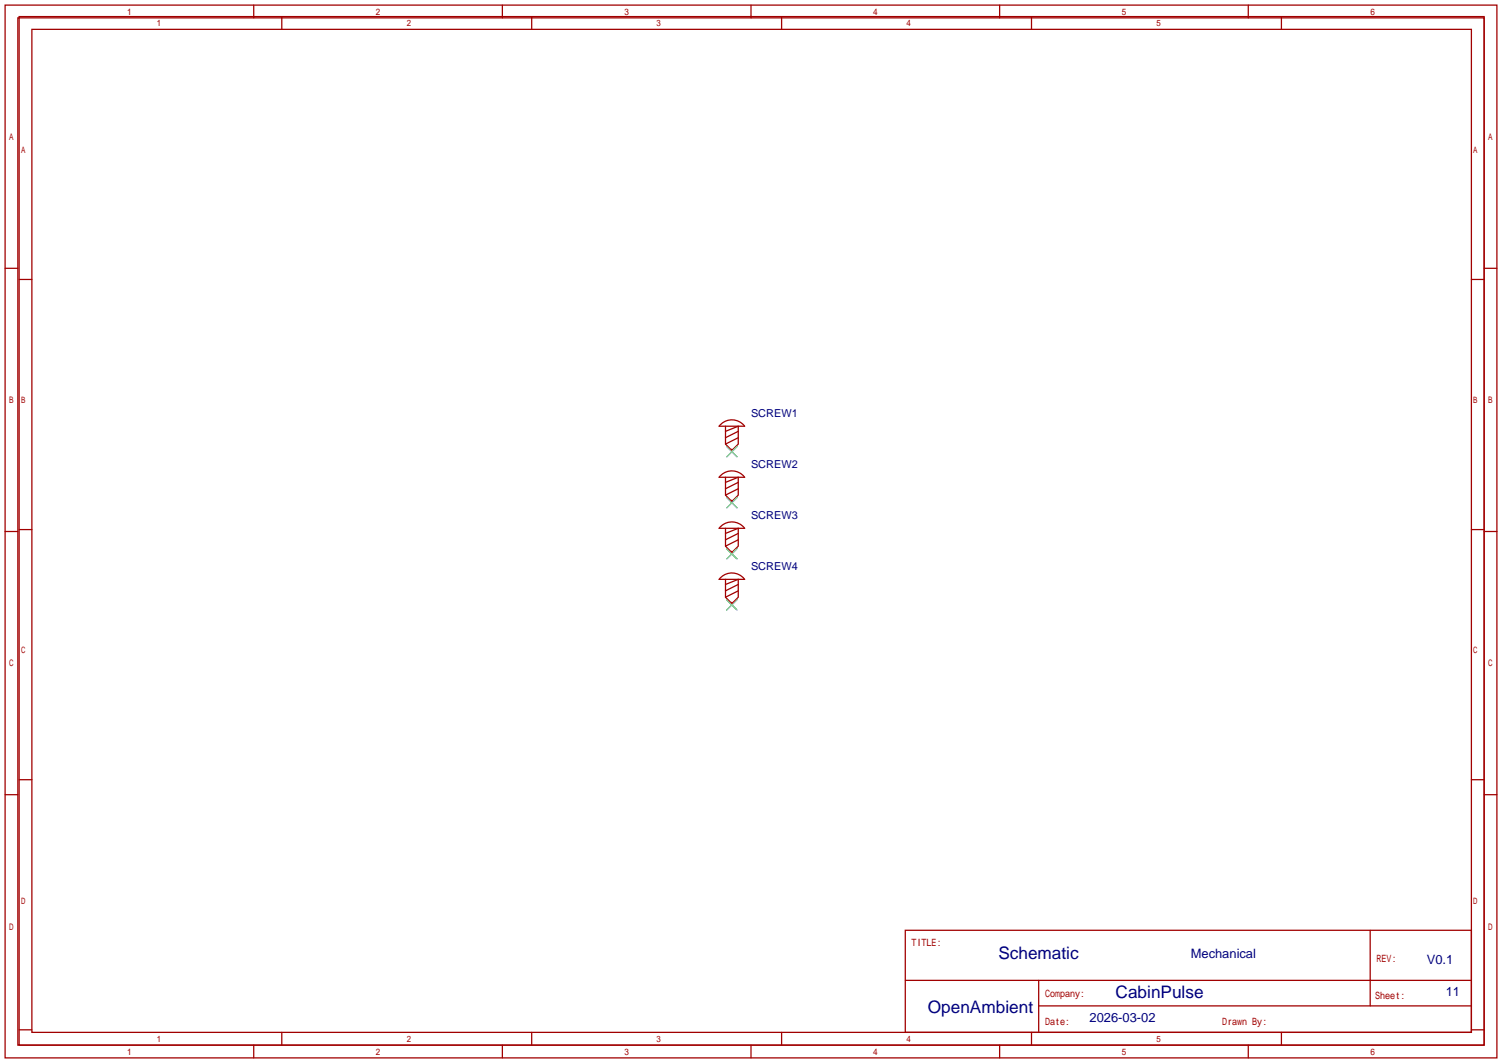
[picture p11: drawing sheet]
<svg xmlns="http://www.w3.org/2000/svg" width="299mm" height="212mm" viewBox="0 0 299 212" stroke-linecap="round" stroke-linejoin="round" font-family="sans-serif">
<g fill="none" stroke="#a10000" stroke-width=".25">
<path d="M1 1h297.2v209.6h-297.2zM3.6 3.6h292.1v204.4h-292.1zM3.8 3.3h291.9v204.7h-291.9zM6.3 5.8h286.8v199.7h-286.8zM50.5 1v2.6M56.1 3.3v2.5M100.1 1v2.6M105.9 3.3v2.5M149.6 1v2.6M155.7 3.3v2.5M199.1 1v2.6M205.5 3.3v2.5"/>
<path d="M248.7 1v2.6M255.3 3.3v2.5M1 53.4h2.6M3.8 55.6h2.5M293.1 55.6h2.6M295.7 53.4h2.5M143.7 84.4a3.2 3.2 0 0 1 4.6 .4h-5zM143.7 94.5a3.2 3.2 0 0 1 4.6 .5h-5zM144.5 84.8v3.6l1.3 1.3 1.3-1.3v-3.6l-2.6 1.1M144.5 95v3.6l1.3 1.2 1.3-1.2v-3.6l-2.6 1M145.8 89.4v.5M145.8 99.6v.5"/>
<path d="M147.1 85.9l-2.6 1.2M147.1 87.1l-2.6 1.3M147.1 96l-2.6 1.3M147.1 97.3l-2.6 1.3M1 105.8h2.6M3.8 105.4h2.5M143.7 104.7a3.2 3.2 0 0 1 4.6 .5h-5zM143.7 114.8a3.2 3.2 0 0 1 4.6 .5h-5zM144.5 105.2v3.5l1.3 1.3 1.3-1.3v-3.5l-2.6 1M144.5 115.3v3.6l1.3 1.2 1.3-1.2v-3.6l-2.6 1M145.8 109.7v.5M145.8 119.9v.5"/>
<path d="M147.1 106.2l-2.6 1.2M147.1 107.4l-2.6 1.3M147.1 116.3l-2.6 1.3M147.1 117.6l-2.6 1.3M293.1 105.4h2.6M295.7 105.8h2.5M1 158.2h2.6M3.8 155.2h2.5M293.1 155.2h2.6M295.7 158.2h2.5M180.3 185.2h112.8v20.3h-112.8zM180.4 195.1h112.6"/>
<path d="M206.9 195.1v10.2M273 185.2v15M3.8 205h2.5M50.5 208v2.6M56.1 205.5v2.5M100.1 208v2.6M105.9 205.5v2.5M149.6 208v2.6M155.7 205.5v2.5M199.1 208v2.6M205.5 205.5v2.5M206.9 200.2h86.1"/>
<path d="M248.7 208v2.6M255.3 205.5v2.5M293.1 205h2.6"/>
</g>
<path d="M144.8 88.9l2 2M144.8 99.1l2 2M146.8 88.9l-2 2M146.8 99.1l-2 2M144.8 109.2l2 2.1M144.8 119.4l2 2M146.8 109.2l-2 2.1M146.8 119.4l-2 2" fill="none" stroke="#3c3" stroke-width=".25"/>
<g font-size="3.4" fill="#000080">
<text x="198.9" y="191">Schematic</text>
<text x="184.8" y="201.5">OpenAmbient</text>
<text x="222.2" y="198.6">CabinPulse</text>
</g>
<g font-size="2.6" fill="#000080">
<text x="237.2" y="190.7">Mechanical</text>
<text x="284.2" y="192">V0.1</text>
<text x="217" y="203.4">2026-03-02</text>
<text x="288" y="198.3">11</text>
</g>
<g font-size="2.2" fill="#000080">
<text x="149.6" y="83">SCREW1</text>
<text x="149.6" y="93.2">SCREW2</text>
<text x="149.6" y="103.3">SCREW3</text>
<text x="149.6" y="113.5">SCREW4</text>
</g>
<g font-size="2" fill="#a00000">
<text x="181.6" y="188.2">TITLE:</text>
<text x="274.2" y="191.6">REV:</text>
<text x="208.2" y="203.9">Date:</text>
<text x="208.2" y="198.4">Company:</text>
<text x="274" y="198.9">Sheet:</text>
<text x="243.5" y="204">Drawn By:</text>
</g>
</svg>
